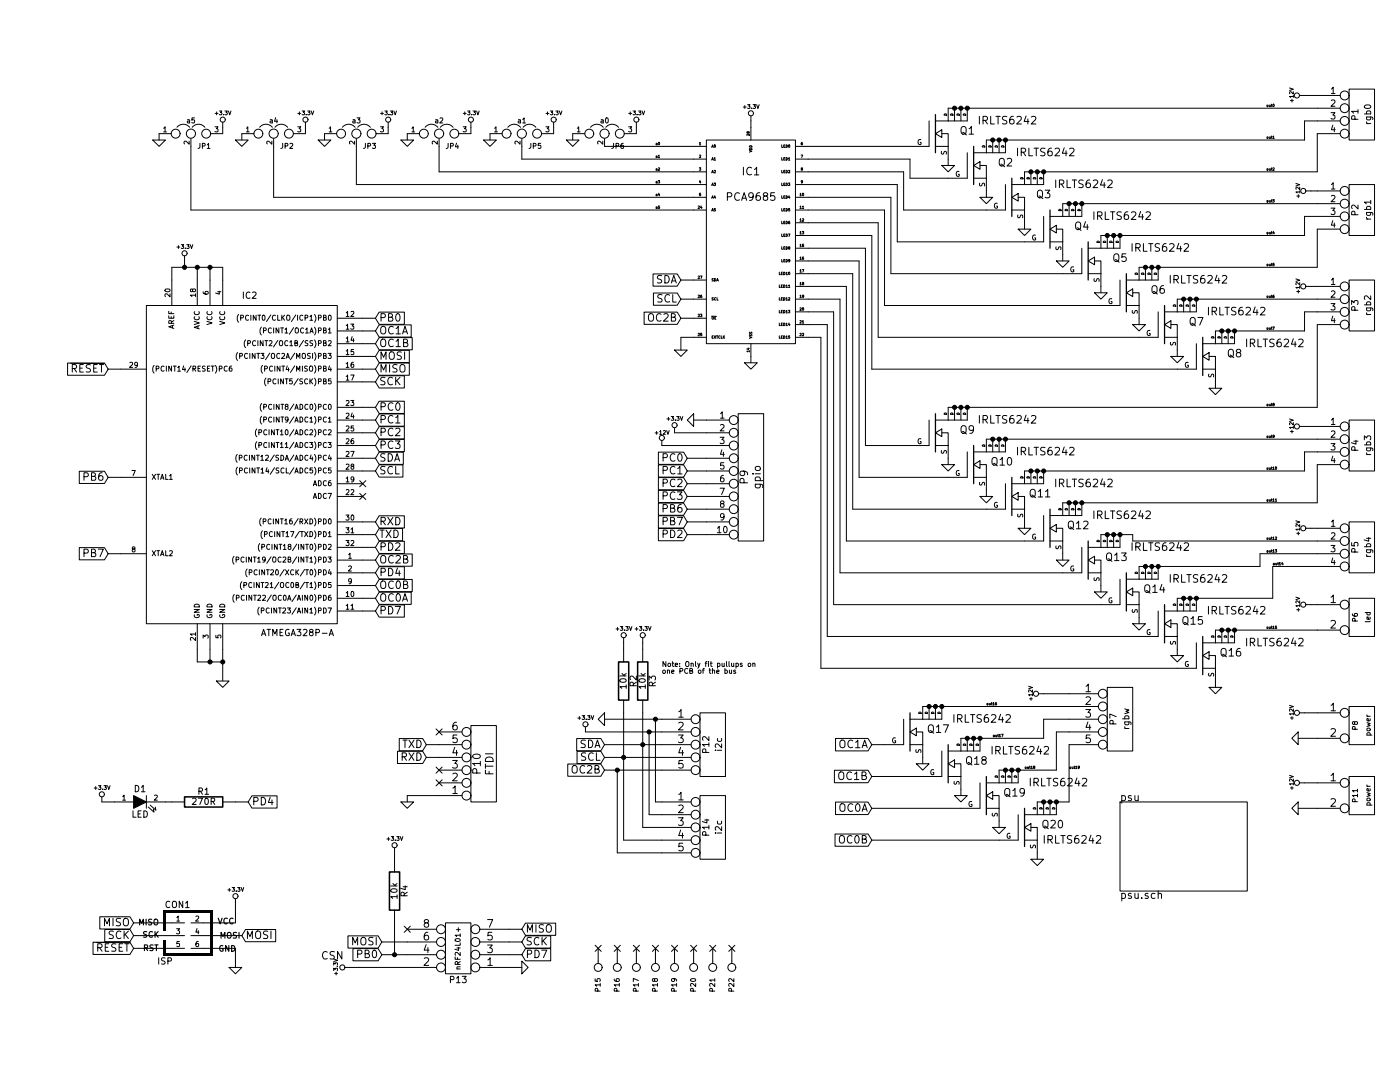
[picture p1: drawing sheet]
EESchema Schematic File Version 2  date Wed 27 Feb 2013 09:07:31 PM CET
LIBS:power
LIBS:device
LIBS:transistors
LIBS:conn
LIBS:linear
LIBS:regul
LIBS:74xx
LIBS:cmos4000
LIBS:adc-dac
LIBS:memory
LIBS:xilinx
LIBS:special
LIBS:microcontrollers
LIBS:dsp
LIBS:microchip
LIBS:analog_switches
LIBS:motorola
LIBS:texas
LIBS:intel
LIBS:audio
LIBS:interface
LIBS:digital-audio
LIBS:philips
LIBS:display
LIBS:cypress
LIBS:siliconi
LIBS:opto
LIBS:contrib
LIBS:valves
LIBS:pca9685
LIBS:irlts6242
LIBS:atmega328p-a
LIBS:atmel
LIBS:ledctrl-cache
EELAYER 25  0
EELAYER END
$Descr A4 11700 8267
encoding utf-8
Sheet 1 2
Title ""
Date "27 feb 2013"
Rev ""
Comp ""
Comment1 ""
Comment2 ""
Comment3 ""
Comment4 ""
$EndDescr
Text Label 5150 1650 0    20   ~ 0
a5
Text Label 5150 1550 0    20   ~ 0
a4
Text Label 5150 1450 0    20   ~ 0
a3
Text Label 5150 1350 0    20   ~ 0
a2
Text Label 5150 1250 0    20   ~ 0
a1
Text Label 5150 1150 0    20   ~ 0
a0
Text Label 8400 6050 0    20   ~ 0
out19
Text Label 8050 6050 0    20   ~ 0
out18
Text Label 7800 5800 0    20   ~ 0
out17
Text Label 7750 5550 0    20   ~ 0
out16
Text Label 9950 4950 0    20   ~ 0
out15
Text Label 10000 4450 0    20   ~ 0
out14
Text Label 9950 4350 0    20   ~ 0
out13
Text Label 9950 4250 0    20   ~ 0
out12
Text Label 9950 3950 0    20   ~ 0
out11
Text Label 9950 3700 0    20   ~ 0
out10
Text Label 9950 3450 0    20   ~ 0
out9
Text Label 9950 3200 0    20   ~ 0
out8
Text Label 9950 2600 0    20   ~ 0
out7
Text Label 9950 2350 0    20   ~ 0
out6
Text Label 9950 2100 0    20   ~ 0
out5
Text Label 9950 1850 0    20   ~ 0
out4
Text Label 9950 1600 0    20   ~ 0
out3
Text Label 9950 1350 0    20   ~ 0
out2
Text Label 9950 1100 0    20   ~ 0
out1
Text Label 9950 850  0    20   ~ 0
out0
NoConn ~ 5750 7450
NoConn ~ 5600 7450
NoConn ~ 5450 7450
NoConn ~ 5300 7450
NoConn ~ 5150 7450
NoConn ~ 5000 7450
NoConn ~ 4850 7450
NoConn ~ 4700 7450
$Comp
L CONN_1 P22
U 1 1
P 5750 7600
F 0 "P22" H 5830 7600 40  0000 L CNN
F 1 "CONN_1" H 5750 7655 30  0001 C CNN
	1    5750 7600
	0    1    1    0   
$EndComp
$Comp
L CONN_1 P21
U 1 1
P 5600 7600
F 0 "P21" H 5680 7600 40  0000 L CNN
F 1 "CONN_1" H 5600 7655 30  0001 C CNN
	1    5600 7600
	0    1    1    0   
$EndComp
$Comp
L CONN_1 P20
U 1 1
P 5450 7600
F 0 "P20" H 5530 7600 40  0000 L CNN
F 1 "CONN_1" H 5450 7655 30  0001 C CNN
	1    5450 7600
	0    1    1    0   
$EndComp
$Comp
L CONN_1 P19
U 1 1
P 5300 7600
F 0 "P19" H 5380 7600 40  0000 L CNN
F 1 "CONN_1" H 5300 7655 30  0001 C CNN
	1    5300 7600
	0    1    1    0   
$EndComp
$Comp
L CONN_1 P18
U 1 1
P 5150 7600
F 0 "P18" H 5230 7600 40  0000 L CNN
F 1 "CONN_1" H 5150 7655 30  0001 C CNN
	1    5150 7600
	0    1    1    0   
$EndComp
$Comp
L CONN_1 P17
U 1 1
P 5000 7600
F 0 "P17" H 5080 7600 40  0000 L CNN
F 1 "CONN_1" H 5000 7655 30  0001 C CNN
	1    5000 7600
	0    1    1    0   
$EndComp
$Comp
L CONN_1 P16
U 1 1
P 4850 7600
F 0 "P16" H 4930 7600 40  0000 L CNN
F 1 "CONN_1" H 4850 7655 30  0001 C CNN
	1    4850 7600
	0    1    1    0   
$EndComp
$Comp
L CONN_1 P15
U 1 1
P 4700 7600
F 0 "P15" H 4780 7600 40  0000 L CNN
F 1 "CONN_1" H 4700 7655 30  0001 C CNN
	1    4700 7600
	0    1    1    0   
$EndComp
Connection ~ 4850 6050
Wire Wire Line
	5200 6700 4850 6700
Wire Wire Line
	4850 6700 4850 6050
Wire Wire Line
	5200 6500 5050 6500
Wire Wire Line
	5050 6500 5050 5850
Wire Wire Line
	5050 5850 5050 5600
Connection ~ 5150 5650
Wire Wire Line
	5200 6300 5150 6300
Wire Wire Line
	5150 6300 5150 5650
Wire Wire Line
	4350 1050 4350 1000
Wire Wire Line
	5400 4200 5550 4200
Wire Wire Line
	5550 4000 5400 4000
Wire Wire Line
	5400 3800 5550 3800
Wire Wire Line
	5400 3600 5550 3600
Wire Wire Line
	5450 3300 5550 3300
Wire Wire Line
	2850 4300 2950 4300
Wire Wire Line
	2850 3400 2950 3400
Wire Wire Line
	2850 3200 2950 3200
Wire Wire Line
	850  4350 950  4350
Wire Wire Line
	5050 5050 5050 5100
Wire Wire Line
	2950 4500 2850 4500
Connection ~ 8300 6300
Wire Wire Line
	8400 5850 8400 6300
Wire Wire Line
	8400 6300 8300 6300
Wire Wire Line
	8300 6300 8250 6300
Wire Wire Line
	8250 6300 8200 6300
Wire Wire Line
	8200 6300 8150 6300
Wire Wire Line
	8400 5750 8300 5750
Wire Wire Line
	8300 5750 8300 6050
Wire Wire Line
	8300 6050 8000 6050
Wire Wire Line
	8000 6050 7950 6050
Wire Wire Line
	7950 6050 7900 6050
Wire Wire Line
	7900 6050 7850 6050
Wire Wire Line
	800  6300 900  6300
Wire Wire Line
	3350 5950 3450 5950
Wire Wire Line
	3100 6700 3100 6750
Wire Wire Line
	2850 4800 2950 4800
Wire Wire Line
	2850 4600 2950 4600
Wire Wire Line
	2850 4200 2950 4200
Wire Wire Line
	2850 3700 2950 3700
Wire Wire Line
	2850 3000 2950 3000
Wire Wire Line
	2850 2800 2950 2800
Wire Wire Line
	2850 2600 2950 2600
Wire Wire Line
	5200 5750 5100 5750
Wire Wire Line
	5100 5750 4600 5750
Wire Wire Line
	1850 7100 1850 7250
Wire Wire Line
	1850 7250 1600 7250
Wire Wire Line
	1050 7350 1350 7350
Wire Wire Line
	1050 7250 1350 7250
Connection ~ 1750 5200
Wire Wire Line
	1750 5100 1750 5200
Wire Wire Line
	1750 5200 1750 5200
Wire Wire Line
	1750 5200 1650 5200
Wire Wire Line
	1650 5200 1550 5200
Connection ~ 1650 2100
Wire Wire Line
	1750 2200 1750 2100
Wire Wire Line
	1750 2100 1650 2100
Wire Wire Line
	1650 2100 1550 2100
Wire Wire Line
	1550 2100 1450 2100
Wire Wire Line
	1450 2100 1350 2100
Connection ~ 1450 2100
Wire Wire Line
	1550 2100 1550 2200
Connection ~ 5050 5850
Wire Wire Line
	4750 5950 4900 5950
Wire Wire Line
	4900 5950 5200 5950
Wire Wire Line
	1750 1050 1750 1000
Wire Wire Line
	2400 1050 2400 1000
Wire Wire Line
	3050 1000 3050 1050
Wire Wire Line
	3700 1000 3700 1050
Wire Wire Line
	5000 1000 5000 1050
Wire Wire Line
	5450 1650 1500 1650
Wire Wire Line
	1500 1650 1500 1150
Wire Wire Line
	2800 1150 2800 1450
Wire Wire Line
	2800 1450 5450 1450
Wire Wire Line
	4100 1150 4100 1250
Wire Wire Line
	4100 1250 5450 1250
Wire Wire Line
	6350 2550 6500 2550
Wire Wire Line
	6350 2150 6700 2150
Wire Wire Line
	6350 1750 6900 1750
Wire Wire Line
	6350 1350 7100 1350
Wire Wire Line
	3000 7500 3100 7500
Wire Wire Line
	3100 7500 3200 7500
Wire Wire Line
	4100 7300 4000 7300
Wire Wire Line
	3000 7400 3200 7400
Wire Wire Line
	4000 7600 4100 7600
Wire Wire Line
	5350 2350 5450 2350
Wire Wire Line
	6950 5850 6850 5850
Wire Wire Line
	6850 6350 7550 6350
Wire Wire Line
	7850 6500 7850 6450
Wire Wire Line
	10350 5600 10250 5600
Wire Wire Line
	10300 4750 10350 4750
Wire Wire Line
	10350 4450 10000 4450
Wire Wire Line
	10000 4450 10000 4700
Wire Wire Line
	10000 4700 9400 4700
Wire Wire Line
	9400 4700 9350 4700
Wire Wire Line
	9350 4700 9300 4700
Wire Wire Line
	9300 4700 9250 4700
Wire Wire Line
	10300 4150 10350 4150
Wire Wire Line
	8350 3950 8400 3950
Wire Wire Line
	8400 3950 8450 3950
Wire Wire Line
	8450 3950 8500 3950
Wire Wire Line
	8500 3950 10350 3950
Wire Wire Line
	10350 3950 10350 3650
Wire Wire Line
	10250 3350 10350 3350
Wire Wire Line
	7450 3200 7500 3200
Wire Wire Line
	7500 3200 7550 3200
Wire Wire Line
	7550 3200 7600 3200
Wire Wire Line
	7600 3200 10350 3200
Wire Wire Line
	10350 3200 10350 2550
Wire Wire Line
	9250 2350 9300 2350
Wire Wire Line
	9300 2350 9350 2350
Wire Wire Line
	9350 2350 9400 2350
Wire Wire Line
	9400 2350 10350 2350
Wire Wire Line
	10300 1500 10350 1500
Wire Wire Line
	10350 1700 10250 1700
Wire Wire Line
	10250 1700 10250 1850
Wire Wire Line
	10250 1850 8800 1850
Wire Wire Line
	8800 1850 8750 1850
Wire Wire Line
	8750 1850 8700 1850
Wire Wire Line
	8700 1850 8650 1850
Wire Wire Line
	8050 1350 8100 1350
Wire Wire Line
	8100 1350 8150 1350
Wire Wire Line
	8150 1350 8200 1350
Wire Wire Line
	8200 1350 10350 1350
Wire Wire Line
	10350 1350 10350 1050
Wire Wire Line
	7450 850  7500 850 
Wire Wire Line
	7500 850  7550 850 
Wire Wire Line
	7550 850  7600 850 
Wire Wire Line
	7600 850  10350 850 
Wire Wire Line
	6350 2050 6750 2050
Wire Wire Line
	6350 2250 6650 2250
Wire Wire Line
	6350 2450 6550 2450
Wire Wire Line
	6350 2650 6450 2650
Wire Wire Line
	6500 2550 6500 5000
Wire Wire Line
	6500 5000 8950 5000
Wire Wire Line
	6600 4500 6600 2350
Wire Wire Line
	6600 4500 8350 4500
Wire Wire Line
	6700 2150 6700 4000
Wire Wire Line
	6700 4000 7750 4000
Wire Wire Line
	6800 3500 6800 1950
Wire Wire Line
	6800 3500 7150 3500
Wire Wire Line
	6900 1750 6900 2650
Wire Wire Line
	6900 2650 8950 2650
Wire Wire Line
	7000 2150 7000 1550
Wire Wire Line
	7000 2150 8350 2150
Wire Wire Line
	7100 1350 7100 1650
Wire Wire Line
	7100 1650 7750 1650
Connection ~ 8500 1600
Connection ~ 8400 1600
Connection ~ 8200 1350
Connection ~ 8100 1350
Wire Wire Line
	8050 1800 8050 1750
Wire Wire Line
	8350 2050 8350 2000
Connection ~ 8150 1350
Connection ~ 8450 1600
Wire Wire Line
	7150 1150 6350 1150
Connection ~ 7850 1100
Connection ~ 7550 850 
Wire Wire Line
	7750 1550 7750 1500
Wire Wire Line
	7450 1300 7450 1250
Connection ~ 7500 850 
Connection ~ 7600 850 
Connection ~ 7800 1100
Connection ~ 7900 1100
Wire Wire Line
	7450 1400 7150 1400
Wire Wire Line
	7150 1400 7150 1250
Wire Wire Line
	7150 1250 6350 1250
Wire Wire Line
	8050 1900 7050 1900
Wire Wire Line
	7050 1900 7050 1450
Wire Wire Line
	7050 1450 6350 1450
Connection ~ 9100 2100
Connection ~ 9000 2100
Connection ~ 8800 1850
Connection ~ 8700 1850
Wire Wire Line
	8650 2300 8650 2250
Wire Wire Line
	8950 2550 8950 2500
Connection ~ 8750 1850
Connection ~ 9050 2100
Connection ~ 9650 2600
Connection ~ 9350 2350
Wire Wire Line
	9550 3050 9550 3000
Wire Wire Line
	9250 2800 9250 2750
Connection ~ 9300 2350
Connection ~ 9400 2350
Connection ~ 9600 2600
Connection ~ 9700 2600
Connection ~ 9700 4950
Connection ~ 9600 4950
Connection ~ 9400 4700
Connection ~ 9300 4700
Wire Wire Line
	9250 5150 9250 5100
Wire Wire Line
	9550 5400 9550 5350
Connection ~ 9350 4700
Connection ~ 9650 4950
Connection ~ 9050 4450
Connection ~ 8750 4200
Wire Wire Line
	8950 4900 8950 4850
Wire Wire Line
	8650 4650 8650 4600
Connection ~ 8700 4200
Wire Wire Line
	8650 4200 8700 4200
Wire Wire Line
	8700 4200 8750 4200
Wire Wire Line
	8750 4200 8800 4200
Wire Wire Line
	8800 4200 8900 4200
Connection ~ 8800 4200
Connection ~ 9000 4450
Connection ~ 9100 4450
Connection ~ 7900 3450
Connection ~ 7800 3450
Connection ~ 7600 3200
Connection ~ 7500 3200
Wire Wire Line
	7450 3650 7450 3600
Wire Wire Line
	7750 3900 7750 3850
Connection ~ 7550 3200
Connection ~ 7850 3450
Connection ~ 8450 3950
Connection ~ 8150 3700
Wire Wire Line
	8350 4400 8350 4350
Wire Wire Line
	8050 4150 8050 4100
Connection ~ 8100 3700
Connection ~ 8200 3700
Connection ~ 8400 3950
Connection ~ 8500 3950
Wire Wire Line
	8650 2400 6950 2400
Wire Wire Line
	6950 2400 6950 1650
Wire Wire Line
	6950 1650 6350 1650
Wire Wire Line
	9250 2900 6850 2900
Wire Wire Line
	6850 2900 6850 1850
Wire Wire Line
	6850 1850 6350 1850
Wire Wire Line
	7450 3750 6750 3750
Wire Wire Line
	6750 3750 6750 2050
Wire Wire Line
	8050 4250 6650 4250
Wire Wire Line
	6650 4250 6650 2250
Wire Wire Line
	8650 4750 6550 4750
Wire Wire Line
	6550 4750 6550 2450
Wire Wire Line
	9250 5250 6450 5250
Wire Wire Line
	6450 5250 6450 2650
Wire Wire Line
	5900 950  5900 1000
Wire Wire Line
	10350 750  10250 750 
Wire Wire Line
	10350 950  10250 950 
Wire Wire Line
	10250 950  10250 1100
Wire Wire Line
	10250 1100 7900 1100
Wire Wire Line
	7900 1100 7850 1100
Wire Wire Line
	7850 1100 7800 1100
Wire Wire Line
	7800 1100 7750 1100
Wire Wire Line
	8350 1600 8400 1600
Wire Wire Line
	8400 1600 8450 1600
Wire Wire Line
	8450 1600 8500 1600
Wire Wire Line
	8500 1600 10350 1600
Wire Wire Line
	8950 2100 9000 2100
Wire Wire Line
	9000 2100 9050 2100
Wire Wire Line
	9050 2100 9100 2100
Wire Wire Line
	9100 2100 10350 2100
Wire Wire Line
	10350 2100 10350 1800
Wire Wire Line
	9550 2600 9600 2600
Wire Wire Line
	9600 2600 9650 2600
Wire Wire Line
	9650 2600 9700 2600
Wire Wire Line
	9700 2600 10250 2600
Wire Wire Line
	10250 2600 10250 2450
Wire Wire Line
	10250 2450 10350 2450
Wire Wire Line
	7750 3450 7800 3450
Wire Wire Line
	7800 3450 7850 3450
Wire Wire Line
	7850 3450 7900 3450
Wire Wire Line
	7900 3450 10350 3450
Wire Wire Line
	10350 3550 10250 3550
Wire Wire Line
	10250 3550 10250 3700
Wire Wire Line
	10250 3700 8200 3700
Wire Wire Line
	8200 3700 8150 3700
Wire Wire Line
	8150 3700 8100 3700
Wire Wire Line
	8100 3700 8050 3700
Wire Wire Line
	8900 4200 8900 4250
Wire Wire Line
	8900 4250 10350 4250
Wire Wire Line
	8950 4450 9000 4450
Wire Wire Line
	9000 4450 9050 4450
Wire Wire Line
	9050 4450 9100 4450
Wire Wire Line
	9100 4450 9900 4450
Wire Wire Line
	9900 4450 9900 4350
Wire Wire Line
	9900 4350 10350 4350
Wire Wire Line
	10350 4950 9700 4950
Wire Wire Line
	9700 4950 9650 4950
Wire Wire Line
	9650 4950 9600 4950
Wire Wire Line
	9600 4950 9550 4950
Wire Wire Line
	10200 5800 10350 5800
Wire Wire Line
	10300 2250 10350 2250
Wire Wire Line
	10200 6350 10350 6350
Wire Wire Line
	10350 6150 10250 6150
Wire Wire Line
	7550 5800 7600 5800
Wire Wire Line
	7600 5800 7650 5800
Wire Wire Line
	7650 5800 7700 5800
Wire Wire Line
	7700 5800 8200 5800
Wire Wire Line
	8200 5800 8200 5650
Wire Wire Line
	8200 5650 8400 5650
Wire Wire Line
	8400 5450 8200 5450
Connection ~ 7700 5800
Connection ~ 7600 5800
Connection ~ 7400 5550
Connection ~ 7300 5550
Wire Wire Line
	7250 6000 7250 5950
Connection ~ 7350 5550
Connection ~ 7650 5800
Connection ~ 7950 6050
Connection ~ 7900 6050
Connection ~ 8000 6050
Wire Wire Line
	8400 5550 7400 5550
Wire Wire Line
	7400 5550 7350 5550
Wire Wire Line
	7350 5550 7300 5550
Wire Wire Line
	7300 5550 7250 5550
Wire Wire Line
	7550 6250 7550 6200
Wire Wire Line
	7250 6100 6850 6100
Wire Wire Line
	5450 2500 5350 2500
Wire Wire Line
	5450 2200 5350 2200
Wire Wire Line
	2750 7600 3200 7600
Wire Wire Line
	4100 7400 4000 7400
Wire Wire Line
	4000 7500 4100 7500
Wire Wire Line
	5900 2850 5900 2800
Wire Wire Line
	7000 1550 6350 1550
Wire Wire Line
	6800 1950 6350 1950
Wire Wire Line
	6600 2350 6350 2350
Wire Wire Line
	4750 1150 5450 1150
Wire Wire Line
	5450 1350 3450 1350
Wire Wire Line
	3450 1350 3450 1150
Wire Wire Line
	5450 1550 2150 1550
Wire Wire Line
	2150 1550 2150 1150
Wire Wire Line
	4500 1050 4500 1100
Wire Wire Line
	3850 1050 3850 1100
Wire Wire Line
	3200 1050 3200 1100
Wire Wire Line
	2550 1050 2550 1100
Wire Wire Line
	1900 1050 1900 1100
Wire Wire Line
	1250 1050 1250 1100
Wire Wire Line
	4750 5650 5150 5650
Wire Wire Line
	5150 5650 5200 5650
Wire Wire Line
	5200 5850 5050 5850
Wire Wire Line
	5050 5850 4750 5850
Wire Wire Line
	4750 6050 4850 6050
Wire Wire Line
	4850 6050 5200 6050
Connection ~ 4900 5950
Wire Wire Line
	1350 2100 1350 2200
Wire Wire Line
	1450 2050 1450 2100
Wire Wire Line
	1650 2100 1650 2200
Connection ~ 1550 2100
Wire Wire Line
	1550 5200 1550 5100
Wire Wire Line
	1750 5200 1750 5350
Wire Wire Line
	1650 5100 1650 5200
Connection ~ 1650 5200
Wire Wire Line
	1600 7350 1900 7350
Wire Wire Line
	1050 7450 1350 7450
Wire Wire Line
	1850 7600 1850 7450
Wire Wire Line
	1850 7450 1600 7450
Wire Wire Line
	850  2900 950  2900
Wire Wire Line
	2950 2500 2850 2500
Wire Wire Line
	2950 2700 2850 2700
Wire Wire Line
	2950 2900 2850 2900
Wire Wire Line
	2950 3600 2850 3600
Wire Wire Line
	2950 4100 2850 4100
Wire Wire Line
	2950 4400 2850 4400
Wire Wire Line
	2950 4700 2850 4700
Wire Wire Line
	3100 7250 3100 7500
Connection ~ 3100 7500
Wire Wire Line
	3200 6300 3200 6250
Wire Wire Line
	3200 6250 3450 6250
Wire Wire Line
	3450 5850 3350 5850
Wire Wire Line
	1350 6300 1300 6300
Connection ~ 8200 6300
Connection ~ 8250 6300
Wire Wire Line
	6850 6600 7850 6600
Wire Wire Line
	8150 6750 8150 6700
Wire Wire Line
	4900 5050 4900 5100
Wire Wire Line
	5450 2650 5350 2650
Wire Wire Line
	5350 2650 5350 2750
Wire Wire Line
	950  3750 850  3750
Wire Wire Line
	2950 3300 2850 3300
Wire Wire Line
	2950 3500 2850 3500
Wire Wire Line
	5200 3500 5550 3500
Wire Wire Line
	5550 3400 5300 3400
Wire Wire Line
	5550 3700 5400 3700
Wire Wire Line
	5400 3900 5550 3900
Wire Wire Line
	5400 4100 5550 4100
Wire Wire Line
	1950 6300 1850 6300
Wire Wire Line
	5100 5750 5100 6400
Wire Wire Line
	5100 6400 5200 6400
Connection ~ 5100 5750
Wire Wire Line
	4900 5600 4900 5950
Wire Wire Line
	4900 5950 4900 6600
Wire Wire Line
	4900 6600 5200 6600
$Comp
L CONN_5 P14
U 1 1
P 5600 6500
F 0 "P14" V 5550 6500 50  0000 C CNN
F 1 "i2c" V 5650 6500 50  0000 C CNN
	1    5600 6500
	1    0    0    -1  
$EndComp
NoConn ~ 3200 7300
NoConn ~ 3450 6150
NoConn ~ 3450 6050
NoConn ~ 3450 5750
NoConn ~ 2850 3900
NoConn ~ 2850 3800
$Comp
L +12V #PWR01
U 1 1
P 5200 3500
F 0 "#PWR01" H 5200 3450 20  0001 C CNN
F 1 "+12V" H 5200 3600 30  0000 C CNN
	1    5200 3500
	1    0    0    -1  
$EndComp
$Comp
L +3.3V #PWR02
U 1 1
P 5300 3400
F 0 "#PWR02" H 5300 3360 30  0001 C CNN
F 1 "+3.3V" H 5300 3510 30  0000 C CNN
	1    5300 3400
	1    0    0    -1  
$EndComp
$Comp
L GND #PWR03
U 1 1
P 5450 3300
F 0 "#PWR03" H 5450 3300 30  0001 C CNN
F 1 "GND" H 5450 3230 30  0001 C CNN
	1    5450 3300
	0    1    1    0   
$EndComp
Text GLabel 5400 4200 0    59   Input ~ 0
PD2
Text GLabel 5400 4000 0    59   Input ~ 0
PB6
Text GLabel 5400 4100 0    59   Input ~ 0
PB7
Text GLabel 5400 3600 0    59   Input ~ 0
PC0
Text GLabel 5400 3700 0    59   Input ~ 0
PC1
Text GLabel 5400 3800 0    59   Input ~ 0
PC2
Text GLabel 5400 3900 0    59   Input ~ 0
PC3
Text GLabel 850  4350 0    59   Input ~ 0
PB7
Text GLabel 850  3750 0    59   Input ~ 0
PB6
Text GLabel 2950 4300 2    59   Input ~ 0
PD2
Text GLabel 2950 3500 2    59   Input ~ 0
PC3
Text GLabel 2950 3400 2    59   Input ~ 0
PC2
Text GLabel 2950 3300 2    59   Input ~ 0
PC1
Text GLabel 2950 3200 2    59   Input ~ 0
PC0
$Comp
L CONN_10 P9
U 1 1
P 5900 3750
F 0 "P9" V 5850 3750 60  0000 C CNN
F 1 "gpio" V 5950 3750 60  0000 C CNN
	1    5900 3750
	1    0    0    -1  
$EndComp
$Comp
L GND #PWR04
U 1 1
P 5350 2750
F 0 "#PWR04" H 5350 2750 30  0001 C CNN
F 1 "GND" H 5350 2680 30  0001 C CNN
	1    5350 2750
	1    0    0    -1  
$EndComp
Text GLabel 1950 6300 2    59   Input ~ 0
PD4
Text GLabel 2950 4500 2    59   Input ~ 0
PD4
$Comp
L GND #PWR05
U 1 1
P 8150 6750
F 0 "#PWR05" H 8150 6750 30  0001 C CNN
F 1 "GND" H 8150 6680 30  0001 C CNN
	1    8150 6750
	1    0    0    -1  
$EndComp
$Comp
L CONN_5 P7
U 1 1
P 8800 5650
F 0 "P7" V 8750 5650 50  0000 C CNN
F 1 "rgbw" V 8850 5650 50  0000 C CNN
	1    8800 5650
	1    0    0    -1  
$EndComp
$Comp
L IRLTS6242 Q20
U 1 1
P 8050 6500
F 0 "Q20" H 8360 6520 60  0000 R CNN
F 1 "IRLTS6242" H 8660 6400 60  0000 R CNN
	1    8050 6500
	1    0    0    -1  
$EndComp
$Comp
L +3.3V #PWR06
U 1 1
P 800 6300
F 0 "#PWR06" H 800 6260 30  0001 C CNN
F 1 "+3.3V" H 800 6410 30  0000 C CNN
	1    800  6300
	1    0    0    -1  
$EndComp
$Comp
L LED D1
U 1 1
P 1100 6300
F 0 "D1" H 1100 6400 50  0000 C CNN
F 1 "LED" H 1100 6200 50  0000 C CNN
	1    1100 6300
	1    0    0    -1  
$EndComp
$Comp
L R R1
U 1 1
P 1600 6300
F 0 "R1" V 1680 6300 50  0000 C CNN
F 1 "270R" V 1600 6300 50  0000 C CNN
	1    1600 6300
	0    -1   -1   0   
$EndComp
Text GLabel 6850 6600 0    59   Input ~ 0
OC0B
Text GLabel 3350 5950 0    59   Input ~ 0
RXD
Text GLabel 3350 5850 0    59   Input ~ 0
TXD
$Comp
L GND #PWR07
U 1 1
P 3200 6300
F 0 "#PWR07" H 3200 6300 30  0001 C CNN
F 1 "GND" H 3200 6230 30  0001 C CNN
	1    3200 6300
	1    0    0    -1  
$EndComp
$Comp
L CONN_6 P10
U 1 1
P 3800 6000
F 0 "P10" V 3750 6000 60  0000 C CNN
F 1 "FTDI" V 3850 6000 60  0000 C CNN
	1    3800 6000
	1    0    0    1   
$EndComp
Text Notes 2700 7550 2    59   ~ 0
CSN
$Comp
L +3.3V #PWR08
U 1 1
P 3100 6700
F 0 "#PWR08" H 3100 6660 30  0001 C CNN
F 1 "+3.3V" H 3100 6810 30  0000 C CNN
	1    3100 6700
	1    0    0    -1  
$EndComp
$Comp
L R R4
U 1 1
P 3100 7000
F 0 "R4" V 3180 7000 50  0000 C CNN
F 1 "10k" V 3100 7000 50  0000 C CNN
	1    3100 7000
	1    0    0    -1  
$EndComp
Text GLabel 2950 3700 2    59   Input ~ 0
SCL
Text GLabel 2950 3600 2    59   Input ~ 0
SDA
Text GLabel 2950 2500 2    59   Input ~ 0
PB0
Text GLabel 2950 4800 2    59   Input ~ 0
PD7
Text GLabel 2950 4700 2    59   Input ~ 0
OC0A
Text GLabel 2950 4600 2    59   Input ~ 0
OC0B
Text GLabel 2950 4400 2    59   Input ~ 0
OC2B
Text GLabel 2950 4200 2    59   Input ~ 0
TXD
Text GLabel 2950 4100 2    59   Input ~ 0
RXD
Text GLabel 2950 2600 2    59   Input ~ 0
OC1A
Text GLabel 2950 2700 2    59   Input ~ 0
OC1B
Text GLabel 2950 2800 2    59   Input ~ 0
MOSI
Text GLabel 2950 3000 2    59   Input ~ 0
SCK
Text GLabel 2950 2900 2    59   Input ~ 0
MISO
Text GLabel 850  2900 0    59   Input ~ 0
~RESET
$Comp
L GND #PWR09
U 1 1
P 1850 7600
F 0 "#PWR09" H 1850 7600 30  0001 C CNN
F 1 "GND" H 1850 7530 30  0001 C CNN
	1    1850 7600
	1    0    0    -1  
$EndComp
$Comp
L +3.3V #PWR010
U 1 1
P 1850 7100
F 0 "#PWR010" H 1850 7060 30  0001 C CNN
F 1 "+3.3V" H 1850 7210 30  0000 C CNN
	1    1850 7100
	1    0    0    -1  
$EndComp
Text GLabel 1050 7450 0    59   Input ~ 0
~RESET
Text GLabel 1050 7350 0    59   Input ~ 0
SCK
Text GLabel 1050 7250 0    59   Input ~ 0
MISO
Text GLabel 1900 7350 2    59   Input ~ 0
MOSI
$Comp
L AVR-ISP-6 CON1
U 1 1
P 1475 7350
F 0 "CON1" H 1395 7590 50  0000 C CNN
F 1 "ISP" H 1235 7120 50  0000 L BNN
F 2 "AVR-ISP-6" V 955 7390 50  0001 C CNN
	1    1475 7350
	1    0    0    -1  
$EndComp
$Comp
L GND #PWR011
U 1 1
P 1750 5350
F 0 "#PWR011" H 1750 5350 30  0001 C CNN
F 1 "GND" H 1750 5280 30  0001 C CNN
	1    1750 5350
	1    0    0    -1  
$EndComp
$Comp
L +3.3V #PWR012
U 1 1
P 1450 2050
F 0 "#PWR012" H 1450 2010 30  0001 C CNN
F 1 "+3.3V" H 1450 2160 30  0000 C CNN
	1    1450 2050
	1    0    0    -1  
$EndComp
$Comp
L ATMEGA328P-A IC2
U 1 1
P 1850 3600
F 0 "IC2" H 1900 4850 50  0000 L BNN
F 1 "ATMEGA328P-A" H 2050 2200 50  0000 L BNN
F 2 "TQFP32" H 1300 2250 50  0001 C CNN
	1    1850 3600
	1    0    0    -1  
$EndComp
$Sheet
S 8800 6300 1000 700 
U 51290DEE
F0 "psu" 60
F1 "psu.sch" 60
$EndSheet
Text Notes 5200 5250 0    39   ~ 0
Note: Only fit pullups on\none PCB of the bus\n
$Comp
L +3.3V #PWR013
U 1 1
P 5050 5050
F 0 "#PWR013" H 5050 5010 30  0001 C CNN
F 1 "+3.3V" H 5050 5160 30  0000 C CNN
	1    5050 5050
	1    0    0    -1  
$EndComp
$Comp
L +3.3V #PWR014
U 1 1
P 4900 5050
F 0 "#PWR014" H 4900 5010 30  0001 C CNN
F 1 "+3.3V" H 4900 5160 30  0000 C CNN
	1    4900 5050
	1    0    0    -1  
$EndComp
$Comp
L R R2
U 1 1
P 4900 5350
F 0 "R2" V 4980 5350 50  0000 C CNN
F 1 "10k" V 4900 5350 50  0000 C CNN
	1    4900 5350
	1    0    0    -1  
$EndComp
$Comp
L R R3
U 1 1
P 5050 5350
F 0 "R3" V 5130 5350 50  0000 C CNN
F 1 "10k" V 5050 5350 50  0000 C CNN
	1    5050 5350
	1    0    0    -1  
$EndComp
$Comp
L GND #PWR015
U 1 1
P 4750 5650
F 0 "#PWR015" H 4750 5650 30  0001 C CNN
F 1 "GND" H 4750 5580 30  0001 C CNN
	1    4750 5650
	0    1    1    0   
$EndComp
$Comp
L +3.3V #PWR016
U 1 1
P 4600 5750
F 0 "#PWR016" H 4600 5710 30  0001 C CNN
F 1 "+3.3V" H 4600 5860 30  0000 C CNN
	1    4600 5750
	1    0    0    -1  
$EndComp
Text GLabel 4750 5850 0    59   Input ~ 0
SDA
Text GLabel 4750 5950 0    59   Input ~ 0
SCL
Text GLabel 4750 6050 0    59   Input ~ 0
OC2B
$Comp
L CONN_5 P12
U 1 1
P 5600 5850
F 0 "P12" V 5550 5850 50  0000 C CNN
F 1 "i2c" V 5650 5850 50  0000 C CNN
	1    5600 5850
	1    0    0    -1  
$EndComp
$Comp
L GND #PWR017
U 1 1
P 4500 1100
F 0 "#PWR017" H 4500 1100 30  0001 C CNN
F 1 "GND" H 4500 1030 30  0001 C CNN
	1    4500 1100
	1    0    0    -1  
$EndComp
$Comp
L GND #PWR018
U 1 1
P 3850 1100
F 0 "#PWR018" H 3850 1100 30  0001 C CNN
F 1 "GND" H 3850 1030 30  0001 C CNN
	1    3850 1100
	1    0    0    -1  
$EndComp
$Comp
L GND #PWR019
U 1 1
P 3200 1100
F 0 "#PWR019" H 3200 1100 30  0001 C CNN
F 1 "GND" H 3200 1030 30  0001 C CNN
	1    3200 1100
	1    0    0    -1  
$EndComp
$Comp
L GND #PWR020
U 1 1
P 2550 1100
F 0 "#PWR020" H 2550 1100 30  0001 C CNN
F 1 "GND" H 2550 1030 30  0001 C CNN
	1    2550 1100
	1    0    0    -1  
$EndComp
$Comp
L GND #PWR021
U 1 1
P 1900 1100
F 0 "#PWR021" H 1900 1100 30  0001 C CNN
F 1 "GND" H 1900 1030 30  0001 C CNN
	1    1900 1100
	1    0    0    -1  
$EndComp
$Comp
L GND #PWR022
U 1 1
P 1250 1100
F 0 "#PWR022" H 1250 1100 30  0001 C CNN
F 1 "GND" H 1250 1030 30  0001 C CNN
	1    1250 1100
	1    0    0    -1  
$EndComp
$Comp
L +3.3V #PWR023
U 1 1
P 5000 1000
F 0 "#PWR023" H 5000 960 30  0001 C CNN
F 1 "+3.3V" H 5000 1110 30  0000 C CNN
	1    5000 1000
	1    0    0    -1  
$EndComp
$Comp
L +3.3V #PWR024
U 1 1
P 4350 1000
F 0 "#PWR024" H 4350 960 30  0001 C CNN
F 1 "+3.3V" H 4350 1110 30  0000 C CNN
	1    4350 1000
	1    0    0    -1  
$EndComp
$Comp
L +3.3V #PWR025
U 1 1
P 3700 1000
F 0 "#PWR025" H 3700 960 30  0001 C CNN
F 1 "+3.3V" H 3700 1110 30  0000 C CNN
	1    3700 1000
	1    0    0    -1  
$EndComp
$Comp
L +3.3V #PWR026
U 1 1
P 3050 1000
F 0 "#PWR026" H 3050 960 30  0001 C CNN
F 1 "+3.3V" H 3050 1110 30  0000 C CNN
	1    3050 1000
	1    0    0    -1  
$EndComp
$Comp
L +3.3V #PWR027
U 1 1
P 2400 1000
F 0 "#PWR027" H 2400 960 30  0001 C CNN
F 1 "+3.3V" H 2400 1110 30  0000 C CNN
	1    2400 1000
	1    0    0    -1  
$EndComp
$Comp
L +3.3V #PWR028
U 1 1
P 1750 1000
F 0 "#PWR028" H 1750 960 30  0001 C CNN
F 1 "+3.3V" H 1750 1110 30  0000 C CNN
	1    1750 1000
	1    0    0    -1  
$EndComp
$Comp
L JUMPER3 JP1
U 1 1
P 1500 1050
F 0 "JP1" H 1550 950 40  0000 L CNN
F 1 "a5" H 1500 1150 40  0000 C CNN
	1    1500 1050
	1    0    0    -1  
$EndComp
$Comp
L JUMPER3 JP2
U 1 1
P 2150 1050
F 0 "JP2" H 2200 950 40  0000 L CNN
F 1 "a4" H 2150 1150 40  0000 C CNN
	1    2150 1050
	1    0    0    -1  
$EndComp
$Comp
L JUMPER3 JP3
U 1 1
P 2800 1050
F 0 "JP3" H 2850 950 40  0000 L CNN
F 1 "a3" H 2800 1150 40  0000 C CNN
	1    2800 1050
	1    0    0    -1  
$EndComp
$Comp
L JUMPER3 JP4
U 1 1
P 3450 1050
F 0 "JP4" H 3500 950 40  0000 L CNN
F 1 "a2" H 3450 1150 40  0000 C CNN
	1    3450 1050
	1    0    0    -1  
$EndComp
$Comp
L JUMPER3 JP5
U 1 1
P 4100 1050
F 0 "JP5" H 4150 950 40  0000 L CNN
F 1 "a1" H 4100 1150 40  0000 C CNN
	1    4100 1050
	1    0    0    -1  
$EndComp
$Comp
L JUMPER3 JP6
U 1 1
P 4750 1050
F 0 "JP6" H 4800 950 40  0000 L CNN
F 1 "a0" H 4750 1150 40  0000 C CNN
	1    4750 1050
	1    0    0    -1  
$EndComp
Text GLabel 3000 7500 0    59   Input ~ 0
PB0
Text GLabel 4100 7500 2    59   Input ~ 0
PD7
Text GLabel 3000 7400 0    59   Input ~ 0
MOSI
Text GLabel 4100 7300 2    59   Input ~ 0
MISO
Text GLabel 4100 7400 2    59   Input ~ 0
SCK
$Comp
L +3.3V #PWR029
U 1 1
P 2750 7600
F 0 "#PWR029" H 2750 7560 30  0001 C CNN
F 1 "+3.3V" H 2750 7710 30  0000 C CNN
	1    2750 7600
	0    -1   -1   0   
$EndComp
$Comp
L GND #PWR030
U 1 1
P 4100 7600
F 0 "#PWR030" H 4100 7600 30  0001 C CNN
F 1 "GND" H 4100 7530 30  0001 C CNN
	1    4100 7600
	0    -1   -1   0   
$EndComp
$Comp
L CONN_4X2 P13
U 1 1
P 3600 7450
F 0 "P13" H 3600 7700 50  0000 C CNN
F 1 "nRF24L01+" V 3600 7450 40  0000 C CNN
	1    3600 7450
	-1   0    0    1   
$EndComp
Text GLabel 5350 2500 0    59   Input ~ 0
OC2B
Text GLabel 5350 2350 0    59   Input ~ 0
SCL
Text GLabel 5350 2200 0    59   Input ~ 0
SDA
Text GLabel 6850 6350 0    60   Input ~ 0
OC0A
Text GLabel 6850 6100 0    60   Input ~ 0
OC1B
Text GLabel 6850 5850 0    60   Input ~ 0
OC1A
$Comp
L GND #PWR031
U 1 1
P 7550 6250
F 0 "#PWR031" H 7550 6250 30  0001 C CNN
F 1 "GND" H 7550 6180 30  0001 C CNN
	1    7550 6250
	1    0    0    -1  
$EndComp
$Comp
L GND #PWR032
U 1 1
P 7850 6500
F 0 "#PWR032" H 7850 6500 30  0001 C CNN
F 1 "GND" H 7850 6430 30  0001 C CNN
	1    7850 6500
	1    0    0    -1  
$EndComp
$Comp
L IRLTS6242 Q17
U 1 1
P 7150 5750
F 0 "Q17" H 7460 5770 60  0000 R CNN
F 1 "IRLTS6242" H 7950 5850 60  0000 R CNN
	1    7150 5750
	1    0    0    -1  
$EndComp
$Comp
L IRLTS6242 Q18
U 1 1
P 7450 6000
F 0 "Q18" H 7760 6020 60  0000 R CNN
F 1 "IRLTS6242" H 8250 6100 60  0000 R CNN
	1    7450 6000
	1    0    0    -1  
$EndComp
$Comp
L GND #PWR033
U 1 1
P 7250 6000
F 0 "#PWR033" H 7250 6000 30  0001 C CNN
F 1 "GND" H 7250 5930 30  0001 C CNN
	1    7250 6000
	1    0    0    -1  
$EndComp
$Comp
L IRLTS6242 Q19
U 1 1
P 7750 6250
F 0 "Q19" H 8060 6270 60  0000 R CNN
F 1 "IRLTS6242" H 8550 6350 60  0000 R CNN
	1    7750 6250
	1    0    0    -1  
$EndComp
$Comp
L +12V #PWR034
U 1 1
P 8200 5450
F 0 "#PWR034" H 8200 5400 20  0001 C CNN
F 1 "+12V" H 8200 5550 30  0000 C CNN
	1    8200 5450
	0    -1   -1   0   
$EndComp
$Comp
L CONN_2 P11
U 1 1
P 10700 6250
F 0 "P11" V 10650 6250 40  0000 C CNN
F 1 "power" V 10750 6250 40  0000 C CNN
	1    10700 6250
	1    0    0    -1  
$EndComp
$Comp
L +12V #PWR035
U 1 1
P 10250 6150
F 0 "#PWR035" H 10250 6100 20  0001 C CNN
F 1 "+12V" H 10250 6250 30  0000 C CNN
	1    10250 6150
	0    -1   -1   0   
$EndComp
$Comp
L GND #PWR036
U 1 1
P 10200 6350
F 0 "#PWR036" H 10200 6350 30  0001 C CNN
F 1 "GND" H 10200 6280 30  0001 C CNN
	1    10200 6350
	0    1    1    0   
$EndComp
$Comp
L GND #PWR037
U 1 1
P 10200 5800
F 0 "#PWR037" H 10200 5800 30  0001 C CNN
F 1 "GND" H 10200 5730 30  0001 C CNN
	1    10200 5800
	0    1    1    0   
$EndComp
$Comp
L +12V #PWR038
U 1 1
P 10250 5600
F 0 "#PWR038" H 10250 5550 20  0001 C CNN
F 1 "+12V" H 10250 5700 30  0000 C CNN
	1    10250 5600
	0    -1   -1   0   
$EndComp
$Comp
L CONN_2 P8
U 1 1
P 10700 5700
F 0 "P8" V 10650 5700 40  0000 C CNN
F 1 "power" V 10750 5700 40  0000 C CNN
	1    10700 5700
	1    0    0    -1  
$EndComp
$Comp
L CONN_2 P6
U 1 1
P 10700 4850
F 0 "P6" V 10650 4850 40  0000 C CNN
F 1 "led" V 10750 4850 40  0000 C CNN
	1    10700 4850
	1    0    0    -1  
$EndComp
$Comp
L +12V #PWR039
U 1 1
P 10300 4750
F 0 "#PWR039" H 10300 4700 20  0001 C CNN
F 1 "+12V" H 10300 4850 30  0000 C CNN
	1    10300 4750
	0    -1   -1   0   
$EndComp
$Comp
L +12V #PWR040
U 1 1
P 10300 4150
F 0 "#PWR040" H 10300 4100 20  0001 C CNN
F 1 "+12V" H 10300 4250 30  0000 C CNN
	1    10300 4150
	0    -1   -1   0   
$EndComp
$Comp
L CONN_4 P5
U 1 1
P 10700 4300
F 0 "P5" V 10650 4300 50  0000 C CNN
F 1 "rgb4" V 10750 4300 50  0000 C CNN
	1    10700 4300
	1    0    0    -1  
$EndComp
$Comp
L +12V #PWR041
U 1 1
P 10250 3350
F 0 "#PWR041" H 10250 3300 20  0001 C CNN
F 1 "+12V" H 10250 3450 30  0000 C CNN
	1    10250 3350
	0    -1   -1   0   
$EndComp
$Comp
L CONN_4 P4
U 1 1
P 10700 3500
F 0 "P4" V 10650 3500 50  0000 C CNN
F 1 "rgb3" V 10750 3500 50  0000 C CNN
	1    10700 3500
	1    0    0    -1  
$EndComp
$Comp
L +12V #PWR042
U 1 1
P 10300 2250
F 0 "#PWR042" H 10300 2200 20  0001 C CNN
F 1 "+12V" H 10300 2350 30  0000 C CNN
	1    10300 2250
	0    -1   -1   0   
$EndComp
$Comp
L CONN_4 P3
U 1 1
P 10700 2400
F 0 "P3" V 10650 2400 50  0000 C CNN
F 1 "rgb2" V 10750 2400 50  0000 C CNN
	1    10700 2400
	1    0    0    -1  
$EndComp
$Comp
L +12V #PWR043
U 1 1
P 10300 1500
F 0 "#PWR043" H 10300 1450 20  0001 C CNN
F 1 "+12V" H 10300 1600 30  0000 C CNN
	1    10300 1500
	0    -1   -1   0   
$EndComp
$Comp
L CONN_4 P2
U 1 1
P 10700 1650
F 0 "P2" V 10650 1650 50  0000 C CNN
F 1 "rgb1" V 10750 1650 50  0000 C CNN
	1    10700 1650
	1    0    0    -1  
$EndComp
$Comp
L +12V #PWR044
U 1 1
P 10250 750
F 0 "#PWR044" H 10250 700 20  0001 C CNN
F 1 "+12V" H 10250 850 30  0000 C CNN
	1    10250 750 
	0    -1   -1   0   
$EndComp
$Comp
L CONN_4 P1
U 1 1
P 10700 900
F 0 "P1" V 10650 900 50  0000 C CNN
F 1 "rgb0" V 10750 900 50  0000 C CNN
	1    10700 900 
	1    0    0    -1  
$EndComp
$Comp
L +3.3V #PWR045
U 1 1
P 5900 950
F 0 "#PWR045" H 5900 910 30  0001 C CNN
F 1 "+3.3V" H 5900 1060 30  0000 C CNN
	1    5900 950 
	1    0    0    -1  
$EndComp
$Comp
L GND #PWR046
U 1 1
P 5900 2850
F 0 "#PWR046" H 5900 2850 30  0001 C CNN
F 1 "GND" H 5900 2780 30  0001 C CNN
	1    5900 2850
	1    0    0    -1  
$EndComp
$Comp
L IRLTS6242 Q9
U 1 1
P 7350 3400
F 0 "Q9" H 7660 3420 60  0000 R CNN
F 1 "IRLTS6242" H 8150 3500 60  0000 R CNN
	1    7350 3400
	1    0    0    -1  
$EndComp
$Comp
L IRLTS6242 Q10
U 1 1
P 7650 3650
F 0 "Q10" H 7960 3670 60  0000 R CNN
F 1 "IRLTS6242" H 8450 3750 60  0000 R CNN
	1    7650 3650
	1    0    0    -1  
$EndComp
$Comp
L GND #PWR047
U 1 1
P 7450 3650
F 0 "#PWR047" H 7450 3650 30  0001 C CNN
F 1 "GND" H 7450 3580 30  0001 C CNN
	1    7450 3650
	1    0    0    -1  
$EndComp
$Comp
L GND #PWR048
U 1 1
P 7750 3900
F 0 "#PWR048" H 7750 3900 30  0001 C CNN
F 1 "GND" H 7750 3830 30  0001 C CNN
	1    7750 3900
	1    0    0    -1  
$EndComp
$Comp
L GND #PWR049
U 1 1
P 8350 4400
F 0 "#PWR049" H 8350 4400 30  0001 C CNN
F 1 "GND" H 8350 4330 30  0001 C CNN
	1    8350 4400
	1    0    0    -1  
$EndComp
$Comp
L GND #PWR050
U 1 1
P 8050 4150
F 0 "#PWR050" H 8050 4150 30  0001 C CNN
F 1 "GND" H 8050 4080 30  0001 C CNN
	1    8050 4150
	1    0    0    -1  
$EndComp
$Comp
L IRLTS6242 Q12
U 1 1
P 8250 4150
F 0 "Q12" H 8560 4170 60  0000 R CNN
F 1 "IRLTS6242" H 9050 4250 60  0000 R CNN
	1    8250 4150
	1    0    0    -1  
$EndComp
$Comp
L IRLTS6242 Q11
U 1 1
P 7950 3900
F 0 "Q11" H 8260 3920 60  0000 R CNN
F 1 "IRLTS6242" H 8750 4000 60  0000 R CNN
	1    7950 3900
	1    0    0    -1  
$EndComp
$Comp
L IRLTS6242 Q15
U 1 1
P 9150 4900
F 0 "Q15" H 9460 4920 60  0000 R CNN
F 1 "IRLTS6242" H 9950 5000 60  0000 R CNN
	1    9150 4900
	1    0    0    -1  
$EndComp
$Comp
L IRLTS6242 Q16
U 1 1
P 9450 5150
F 0 "Q16" H 9760 5170 60  0000 R CNN
F 1 "IRLTS6242" H 10250 5250 60  0000 R CNN
	1    9450 5150
	1    0    0    -1  
$EndComp
$Comp
L GND #PWR051
U 1 1
P 9250 5150
F 0 "#PWR051" H 9250 5150 30  0001 C CNN
F 1 "GND" H 9250 5080 30  0001 C CNN
	1    9250 5150
	1    0    0    -1  
$EndComp
$Comp
L GND #PWR052
U 1 1
P 9550 5400
F 0 "#PWR052" H 9550 5400 30  0001 C CNN
F 1 "GND" H 9550 5330 30  0001 C CNN
	1    9550 5400
	1    0    0    -1  
$EndComp
$Comp
L GND #PWR053
U 1 1
P 8950 4900
F 0 "#PWR053" H 8950 4900 30  0001 C CNN
F 1 "GND" H 8950 4830 30  0001 C CNN
	1    8950 4900
	1    0    0    -1  
$EndComp
$Comp
L GND #PWR054
U 1 1
P 8650 4650
F 0 "#PWR054" H 8650 4650 30  0001 C CNN
F 1 "GND" H 8650 4580 30  0001 C CNN
	1    8650 4650
	1    0    0    -1  
$EndComp
$Comp
L IRLTS6242 Q14
U 1 1
P 8850 4650
F 0 "Q14" H 9160 4670 60  0000 R CNN
F 1 "IRLTS6242" H 9650 4750 60  0000 R CNN
	1    8850 4650
	1    0    0    -1  
$EndComp
$Comp
L IRLTS6242 Q13
U 1 1
P 8550 4400
F 0 "Q13" H 8860 4420 60  0000 R CNN
F 1 "IRLTS6242" H 9350 4500 60  0000 R CNN
	1    8550 4400
	1    0    0    -1  
$EndComp
$Comp
L IRLTS6242 Q5
U 1 1
P 8550 2050
F 0 "Q5" H 8860 2070 60  0000 R CNN
F 1 "IRLTS6242" H 9350 2150 60  0000 R CNN
	1    8550 2050
	1    0    0    -1  
$EndComp
$Comp
L IRLTS6242 Q6
U 1 1
P 8850 2300
F 0 "Q6" H 9160 2320 60  0000 R CNN
F 1 "IRLTS6242" H 9650 2400 60  0000 R CNN
	1    8850 2300
	1    0    0    -1  
$EndComp
$Comp
L GND #PWR055
U 1 1
P 8650 2300
F 0 "#PWR055" H 8650 2300 30  0001 C CNN
F 1 "GND" H 8650 2230 30  0001 C CNN
	1    8650 2300
	1    0    0    -1  
$EndComp
$Comp
L GND #PWR056
U 1 1
P 8950 2550
F 0 "#PWR056" H 8950 2550 30  0001 C CNN
F 1 "GND" H 8950 2480 30  0001 C CNN
	1    8950 2550
	1    0    0    -1  
$EndComp
$Comp
L GND #PWR057
U 1 1
P 9550 3050
F 0 "#PWR057" H 9550 3050 30  0001 C CNN
F 1 "GND" H 9550 2980 30  0001 C CNN
	1    9550 3050
	1    0    0    -1  
$EndComp
$Comp
L GND #PWR058
U 1 1
P 9250 2800
F 0 "#PWR058" H 9250 2800 30  0001 C CNN
F 1 "GND" H 9250 2730 30  0001 C CNN
	1    9250 2800
	1    0    0    -1  
$EndComp
$Comp
L IRLTS6242 Q8
U 1 1
P 9450 2800
F 0 "Q8" H 9760 2820 60  0000 R CNN
F 1 "IRLTS6242" H 10250 2900 60  0000 R CNN
	1    9450 2800
	1    0    0    -1  
$EndComp
$Comp
L IRLTS6242 Q7
U 1 1
P 9150 2550
F 0 "Q7" H 9460 2570 60  0000 R CNN
F 1 "IRLTS6242" H 9950 2650 60  0000 R CNN
	1    9150 2550
	1    0    0    -1  
$EndComp
$Comp
L IRLTS6242 Q3
U 1 1
P 7950 1550
F 0 "Q3" H 8260 1570 60  0000 R CNN
F 1 "IRLTS6242" H 8750 1650 60  0000 R CNN
	1    7950 1550
	1    0    0    -1  
$EndComp
$Comp
L IRLTS6242 Q4
U 1 1
P 8250 1800
F 0 "Q4" H 8560 1820 60  0000 R CNN
F 1 "IRLTS6242" H 9050 1900 60  0000 R CNN
	1    8250 1800
	1    0    0    -1  
$EndComp
$Comp
L GND #PWR059
U 1 1
P 8050 1800
F 0 "#PWR059" H 8050 1800 30  0001 C CNN
F 1 "GND" H 8050 1730 30  0001 C CNN
	1    8050 1800
	1    0    0    -1  
$EndComp
$Comp
L GND #PWR060
U 1 1
P 8350 2050
F 0 "#PWR060" H 8350 2050 30  0001 C CNN
F 1 "GND" H 8350 1980 30  0001 C CNN
	1    8350 2050
	1    0    0    -1  
$EndComp
$Comp
L GND #PWR061
U 1 1
P 7750 1550
F 0 "#PWR061" H 7750 1550 30  0001 C CNN
F 1 "GND" H 7750 1480 30  0001 C CNN
	1    7750 1550
	1    0    0    -1  
$EndComp
$Comp
L GND #PWR062
U 1 1
P 7450 1300
F 0 "#PWR062" H 7450 1300 30  0001 C CNN
F 1 "GND" H 7450 1230 30  0001 C CNN
	1    7450 1300
	1    0    0    -1  
$EndComp
$Comp
L IRLTS6242 Q2
U 1 1
P 7650 1300
F 0 "Q2" H 7960 1320 60  0000 R CNN
F 1 "IRLTS6242" H 8450 1400 60  0000 R CNN
	1    7650 1300
	1    0    0    -1  
$EndComp
$Comp
L IRLTS6242 Q1
U 1 1
P 7350 1050
F 0 "Q1" H 7660 1070 60  0000 R CNN
F 1 "IRLTS6242" H 8150 1150 60  0000 R CNN
	1    7350 1050
	1    0    0    -1  
$EndComp
$Comp
L PCA9685 IC1
U 1 1
P 5900 1500
F 0 "IC1" H 5900 1650 60  0000 C CNN
F 1 "PCA9685" H 5900 1450 60  0000 C CNN
	1    5900 1500
	1    0    0    -1  
$EndComp
$EndSCHEMATC
